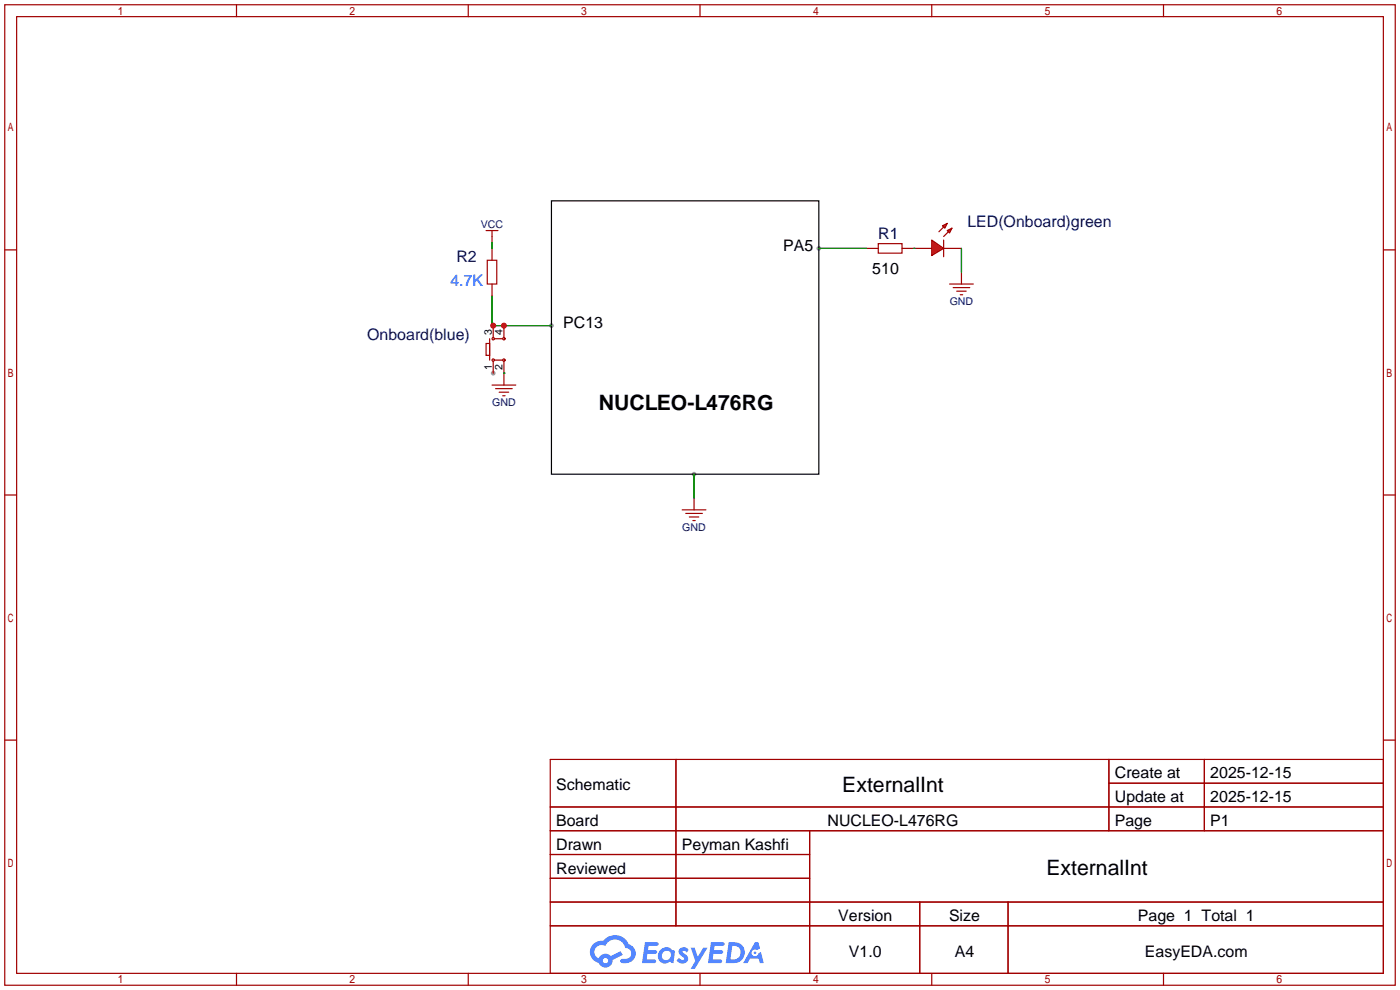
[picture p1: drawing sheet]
<svg xmlns="http://www.w3.org/2000/svg" width="299mm" height="212mm" viewBox="0 0 299 212" stroke-linecap="round" stroke-linejoin="round" font-family="sans-serif">
<g fill="#999">
<circle cx="105.4" cy="79.8" r=".51"/>
<circle cx="175" cy="53.1" r=".51"/>
<circle cx="148.3" cy="101.3" r=".51"/>
<circle cx="117.9" cy="69.6" r=".51"/>
</g>
<g fill="none" stroke="#a10000" stroke-width=".25">
<path d="M1 1h297.2v209.6h-297.2zM3.6 3.6h292.1v204.4h-292.1zM50.5 1v2.6M100.1 1v2.6M149.6 1v2.6M199.1 1v2.6M248.7 1v2.6M1 53.4h2.6M295.7 53.4h2.5M1 105.8h2.6M295.7 105.8h2.5M1 158.2h2.6"/>
<path d="M295.7 158.2h2.5M117.6 162.3h178.1v45.7h-178.1zM117.6 172.5h178.1M117.6 177.5h178.1M144.5 162.3v35.6M173 177.5v30.5M237 162.3v15.2M237 167.4h58.7M257.4 162.3v15.2M117.6 182.6h55.4M117.6 192.8h178.1M117.6 187.7h55.4"/>
<path d="M117.6 197.9h178.1M196.6 192.8v15.2M215.4 192.8v15.2M50.5 208v2.6M100.1 208v2.6M149.6 208v2.6M199.1 208v2.6M248.7 208v2.6"/>
</g>
<g fill="#5487ff">
<path d="M145.3 202.7a1.3 1.3 0 0 1 1.9 .3l-.4 .6a.54 .54 0 0 0-.9-.2l.1 .2a1.34 1.34 0 0 1 .9 1.8 1.47 1.47 0 0 1-2.3-.1l.5-.6 .8 .5a.31 .31 0 0 0 .4-.3 .31 .31 0 0 0-.3-.4 1.12 1.12 0 0 1-.7-1.8z"/>
<path d="M147.6 202.5h.9l.6 2 1.2-2h.9l-2.7 4.6h-.9l1-1.7z"/>
<path d="M137.8 201.4h1.7a1.31 1.31 0 0 1 1.2 .2 .4 .4 0 0 1-.3 .5l-1.8 .1-.1 .9h1.6a.4 .4 0 0 1 .4 .4 .4 .4 0 0 1-.5 .4h-1.6l-.2 1.2h1.4a.46 .46 0 0 1 .5 0 .46 .46 0 0 1 .1 .5l-.4 .2h-2.6z"/>
<path d="M151.9 201.4h1.7a1.32 1.32 0 0 1 1.2 .2 .39 .39 0 0 1-.3 .5l-1.8 .1-.1 .9h1.6a.4 .4 0 0 1 .4 .4 .4 .4 0 0 1-.4 .4h-1.7l-.2 1.2h1.4a.46 .46 0 0 1 .5 0 .46 .46 0 0 1 .1 .5l-.4 .2h-2.6z"/>
<path d="M161.3 201.4h.8l.3 1.3-.6 .4a.75 .75 0 0 0-1.1 .3 .75 .75 0 0 0 .5 1 .75 .75 0 0 0 .9-.7l.5-.2 .6 2.3h-.8l-.3-.9h-1.8l-.5 .9h-1z"/>
<path d="M155.7 201.4l-.6 4.4h1.5a2.27 2.27 0 0 0 2.6-2.2 2.27 2.27 0 0 0-2.7-2.2zM156.5 202.1a1.5 1.5 0 0 1 1.8 1.6 1.5 1.5 0 0 1-1.9 1.4h-.3z"/>
<path d="M141.2 203a1.6 1.6 0 0 0-.3 2.3 1.6 1.6 0 0 0 2.3 .2l.7 .3 .3-2.4-.1-.3-.5-.1a1.58 1.58 0 0 0-2.4 0zM141.8 203.5a.98 .98 0 0 1 1.6 .4 .98 .98 0 0 1-1.1 1.3 .94 .94 0 0 1-.9-.7 .94 .94 0 0 1 .4-1z"/>
<path d="M126.8 201.8a2.37 2.37 0 0 0 1.1 4 1.54 1.54 0 0 0 1.8 1 1.54 1.54 0 0 0 1.2-1.6l2.2-1.1-.5-.8-2 1a1.57 1.57 0 0 0-2.7 .5 1.5 1.5 0 0 1-.7-2.1 1.5 1.5 0 0 1 2.2-.5 2.23 2.23 0 0 1 2.3-1.4 2.23 2.23 0 0 1 2 1.8 1.16 1.16 0 0 1 1.2 1.1 1.16 1.16 0 0 1-1.1 1.2h-.7a.47 .47 0 0 0-.5 .4 .47 .47 0 0 0 .4 .5 2.17 2.17 0 0 0 2.5-.9 2.17 2.17 0 0 0-.3-2.7l-.8-.4a3.2 3.2 0 0 0-5.5-.7l-1.1 .1zM128.8 205.3a.6 .6 0 0 1 1.2 0 .6 .6 0 0 1-1.2 0z"/>
<circle cx="161.4" cy="203.6" r=".28"/>
</g>
<path d="M117.9 42.9h57.1v58.4h-57.1z" fill="none" stroke="#000" stroke-width=".25"/>
<path d="M185.2 53.1h2.5M187.7 52.1h5.1v2h-5.1zM192.8 53.1h6.3M201.7 53.1h3.8M201.7 51.3v3.6M145.8 109h5.1M146.6 109.7h3.5M147.3 110.5h2.1M148.1 111.3h.5M148.3 106.4v2.6" fill="none" stroke="#a10000" stroke-width=".25"/>
<path d="M175 53.1h10.2M148.3 101.3v5.1" fill="none" stroke="#008700" stroke-width=".25"/>
<g fill="#f00" stroke="#a10000" stroke-width=".25">
<path d="M199.1 51.3l2.6 1.8-2.6 1.5z"/>
<path d="M201.4 48.3l1-.5-.5 1z"/>
<path d="M202.4 49.3l1.1-.5-.6 1z"/>
</g>
<g fill="none" stroke="#a10000" stroke-width=".25">
<path d="M103.9 49.3h2.5M104.1 55.6h2.1v5.1h-2.1zM105.2 49.3v2.5M105.2 53.1v2.5M201.7 48.5l-1 1M202.7 49.5l-1 1M205.5 58.2v2.5M103.9 73.4h.7v2.5h-.7zM104.6 72.4v4.6M105.2 60.7v2.5M105.4 69.6v2.5M105.4 77.2v2.6"/>
<path d="M105.7 77h1.7M105.7 72.4h1.7M107.7 69.6v2.5M107.7 77.2v5.1M202.9 60.7h5.1M203.7 61.5h3.6M204.5 62.2h2M205.2 63h.5M105.2 82.3h5M105.9 83.1h3.6M106.7 83.8h2M107.4 84.6h.5"/>
<circle cx="105.4" cy="72.4" r=".25"/>
<circle cx="105.4" cy="77" r=".25"/>
<circle cx="107.7" cy="77" r=".25"/>
<circle cx="107.7" cy="72.4" r=".25"/>
</g>
<path d="M105.2 51.8v1.3M195.3 53.1h.1M205.5 53.1v5.1M105.2 63.2v6.4h12.7M107.7 79.8h.1" fill="none" stroke="#008700" stroke-width=".25"/>
<g fill="#c00">
<circle cx="105.4" cy="69.6" r=".63"/>
<circle cx="107.7" cy="69.6" r=".63"/>
</g>
<g font-size="4.5">
<text x="128" y="87.6">NUCLEO-L476RG</text>
<text x="180" y="169.2">ExternalInt</text>
<text x="223.6" y="187">ExternalInt</text>
</g>
<g font-size="3.4">
<text x="167.4" y="53.5">PA5</text>
<text x="186.4" y="58.6">510</text>
<text x="120.4" y="70.1">PC13</text>
<text x="238.3" y="166.4">Create at</text>
<text x="258.7" y="166.4">2025-12-15</text>
<text x="118.9" y="168.9">Schematic</text>
<text x="238.3" y="171.4">Update at</text>
<text x="258.7" y="171.4">2025-12-15</text>
<text x="118.9" y="176.5">Board</text>
<text x="176.9" y="176.5">NUCLEO-L476RG</text>
<text x="238.3" y="176.5">Page</text>
<text x="258.7" y="176.5">P1</text>
<text x="118.9" y="181.6">Drawn</text>
<text x="145.7" y="181.6">Peyman Kashfi</text>
<text x="118.9" y="186.7">Reviewed</text>
<text x="179.2" y="196.8">Version</text>
<text x="202.8" y="196.8">Size</text>
<text x="243.2" y="196.8">Page 1 Total 1</text>
<text x="181.4" y="204.5">V1.0</text>
<text x="204.1" y="204.5">A4</text>
<text x="244.7" y="204.5">EasyEDA.com</text>
</g>
<g font-size="3.4" fill="#000080">
<text x="187.7" y="51">R1</text>
<text x="206.8" y="48.5">LED(Onboard)green</text>
<text x="97.5" y="56.1">R2</text>
<text x="78.5" y="72.6">Onboard(blue)</text>
</g>
<text font-size="3.4" fill="#00f" x="96.3" y="61.2">4.7K</text>
<g font-size="2.3" fill="#000080">
<text x="102.8" y="48.7">VCC</text>
<text x="203" y="65.2">GND</text>
<text x="105.2" y="86.8">GND</text>
<text x="145.8" y="113.5">GND</text>
</g>
<g font-size="2.3">
<text x="105.1" y="71.6" transform="rotate(-90 105.1 71.6)">3</text>
<text x="107.4" y="71.6" transform="rotate(-90 107.4 71.6)">4</text>
<text x="105.1" y="79" transform="rotate(-90 105.1 79)">1</text>
<text x="107.4" y="79" transform="rotate(-90 107.4 79)">2</text>
</g>
</svg>
